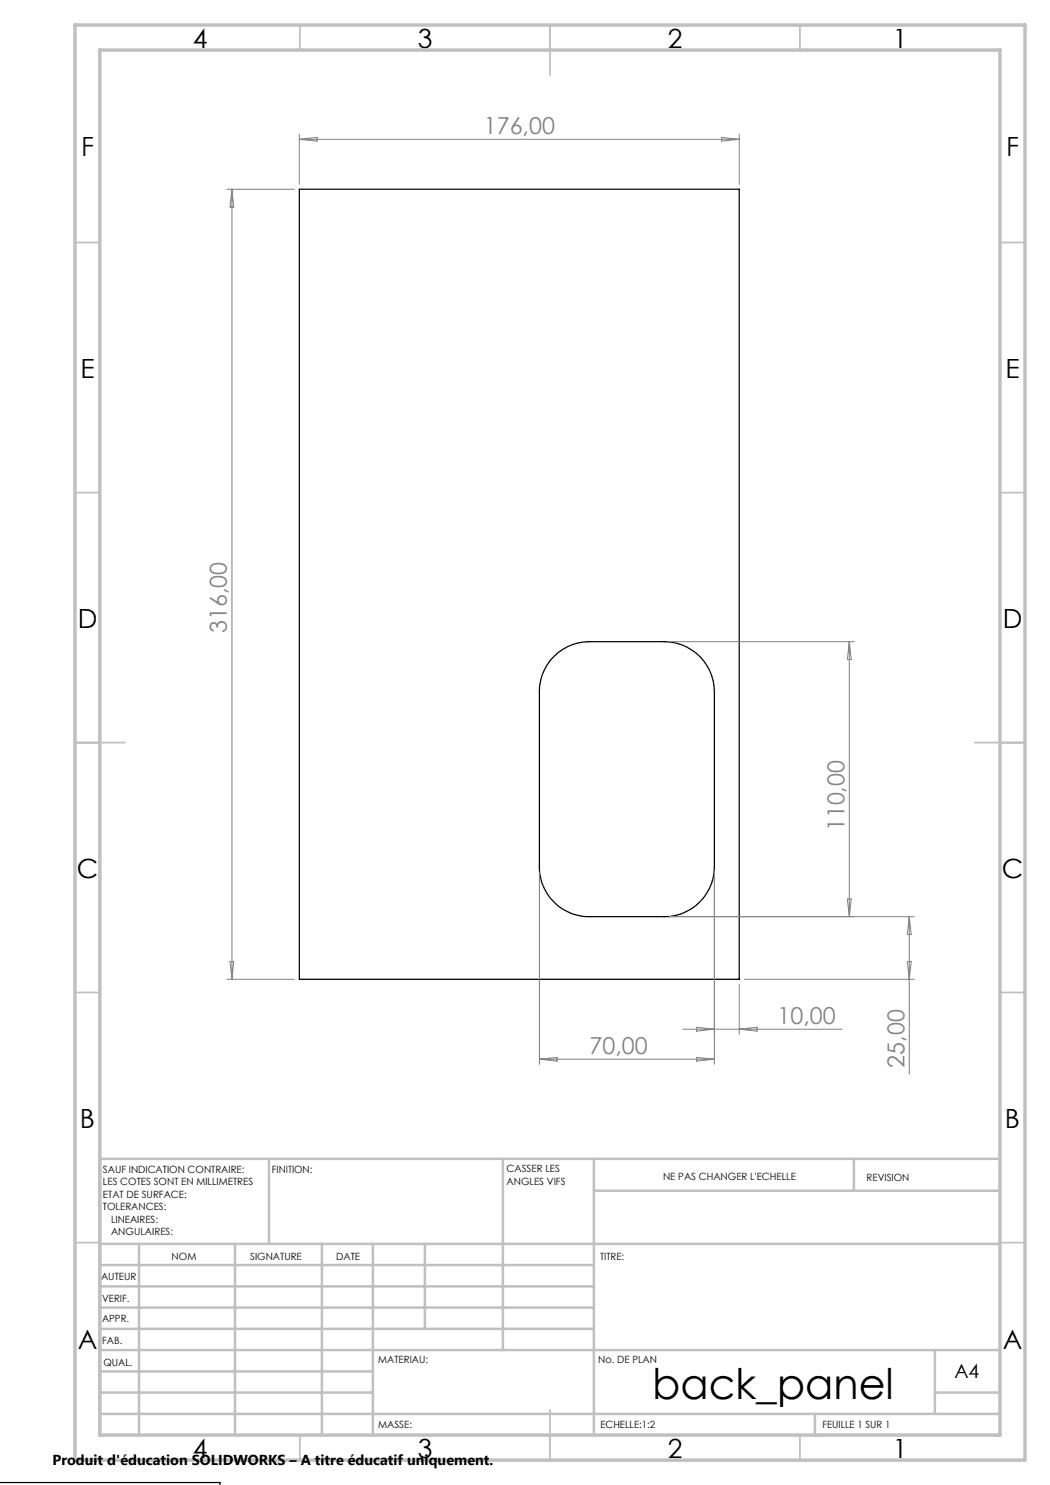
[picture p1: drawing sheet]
<svg xmlns="http://www.w3.org/2000/svg" width="210mm" height="297mm" viewBox="0 0 210 297" stroke-linecap="round" stroke-linejoin="round" font-family="sans-serif">
<path d="M59.9 37.8h87.9v158.1h-87.9zM110.8 131.3a9.9 9.9 0 0 1 7.1-3h15a10 10 0 0 1 10 10.1v35a10 10 0 0 1-10 9.9h-15a10 10 0 0 1-10-9.9v-35a9.7 9.7 0 0 1 2.9-7.1zM0 296.5h44v.6" fill="none" stroke="#000" stroke-width=".25"/>
<g fill="none" stroke="#808080" stroke-width=".2">
<path d="M45.4 37.8h13.5M46.4 37.8v158.1M46.4 37.8l.3 3.6h-.7zM59.9 26.8v10.1M59.9 27.9h87.9M59.9 27.9l3.5-.4v.7zM144.3 27.5l3.5 .4-3.5 .3zM147.8 26.8v10.1M133.9 128.3h37M169.9 128.3v55M169.9 128.3l.4 3.6h-.8zM107.9 174.3v38.6"/>
<path d="M142.9 174.3v38.6M169.5 179.8h.8l-.4 3.5zM45.4 195.9h13.5M46 192.3h.7l-.3 3.6zM133.9 183.3h49M147.8 196.8v10.1M148.9 195.9h34M181.5 192.3h.7l-.3 3.6zM181.9 183.3v31.5M181.9 183.3l.3 3.6h-.7zM107.9 211.8h35M107.9 211.8l3.5-.3v.7z"/>
<path d="M136.5 205.8h32M139.3 211.5l3.6 .3-3.6 .4zM139.3 205.5l3.6 .3-3.6 .4zM147.8 205.8l3.6-.3v.7z"/>
</g>
<g fill="none" stroke="#c0c0c0" stroke-width=".35">
<path d="M60 5v5M110 5v10M160 5v5M15 48.5h5M200 48.5h5M15 98.5h5M200 98.5h5M15 148.5h10M195 148.5h10M15 198.5h5M200 198.5h5M15 248.5h5"/>
<path d="M200 248.5h5M60 287v5M110 282v10M160 287v5"/>
</g>
<g fill="none" stroke="#c0c0c0" stroke-width=".5">
<path d="M53.8 231.8v17M100.6 231.8v38.2M118.8 231.8v55.2M118.8 238.2h81.2M170.8 231.8v6.4M200 231.8h-180v55.2M20 248.8h180M20 257.3h98.8M20 253h98.8M27.8 248.8v38.2M47 248.8v38.2M64.4 248.8v38.2"/>
<path d="M74.6 248.8v38.2M85 248.8v17M20 265.8h98.8M20 261.5h98.8M20 278.5h54.6M20 274.3h54.6M20 270h180M187 278.5h13M187 270v12.8M20 282.8h180M163 282.8v4.2"/>
</g>
<path d="M15 5h190v287h-190zM20 10h180v277h-180z" fill="none" stroke="#c0c0c0" stroke-width=".7"/>
<text font-size="8.5" x="130.5" y="279.7">back_panel</text>
<g font-size="5.3">
<text x="38.5" y="9.5">4</text>
<text x="83.5" y="9.5">3</text>
<text x="133.6" y="9.5">2</text>
<text x="178.6" y="9.5">1</text>
<text x="16.2" y="31.2">F</text>
<text x="201.2" y="31.2">F</text>
<text x="16.1" y="75.5">E</text>
<text x="201.1" y="75.5">E</text>
<text x="15.5" y="125.5">D</text>
<text x="200.5" y="125.5">D</text>
<text x="15.4" y="175.5">C</text>
<text x="200.4" y="175.5">C</text>
<text x="16" y="225.5">B</text>
<text x="201" y="225.5">B</text>
<text x="15.5" y="269.7">A</text>
<text x="200.5" y="269.7">A</text>
<text x="38.5" y="291.5">4</text>
<text x="83.5" y="291.5">3</text>
<text x="133.6" y="291.5">2</text>
<text x="178.6" y="291.5">1</text>
</g>
<g font-size="4.7" fill="#808080">
<text x="96.8" y="26.8">176,00</text>
<text x="45.4" y="126.6" transform="rotate(-90 45.4 126.6)">316,00</text>
<text x="168.9" y="166.3" transform="rotate(-90 168.9 166.3)">110,00</text>
<text x="155.5" y="204.8">10,00</text>
<text x="117.9" y="210.8">70,00</text>
<text x="180.9" y="213.5" transform="rotate(-90 180.9 213.5)">25,00</text>
</g>
<text font-size="3.9" x="190.9" y="275.5">A4</text>
<text font-size="2.9" x="10.5" y="292.9">Produit d'éducation SOLIDWORKS – A titre éducatif uniquement.</text>
<g font-size="2">
<text x="20.6" y="234.6">SAUF INDICATION CONTRAIRE:</text>
<text x="20.6" y="237.1">LES COTES SONT EN MILLIMETRES</text>
<text x="20.6" y="239.6">ETAT DE SURFACE:</text>
<text x="54.4" y="234.6">FINITION:</text>
<text x="101.3" y="234.5">CASSER LES</text>
<text x="101.3" y="237">ANGLES VIFS</text>
<text x="132.6" y="236">NE PAS CHANGER L'ECHELLE</text>
<text x="173.3" y="236.2">REVISION</text>
<text x="20.6" y="242.1">TOLERANCES:</text>
<text x="22.2" y="244.6">LINEAIRES:</text>
<text x="22.2" y="247.1">ANGULAIRES:</text>
<text x="34.3" y="252">NOM</text>
<text x="50" y="251.9">SIGNATURE</text>
<text x="67.2" y="251.9">DATE</text>
<text x="120" y="251.9">TITRE:</text>
<text x="20.2" y="256.1">AUTEUR</text>
<text x="20.4" y="260.3">VERIF.</text>
<text x="20.4" y="264.4">APPR.</text>
<text x="20.5" y="268.8">FAB.</text>
<text x="20.7" y="273.1">QUAL.</text>
<text x="75.7" y="272.5">MATERIAU:</text>
<text x="119.6" y="272.5">No. DE PLAN</text>
<text x="75.6" y="285.5">MASSE:</text>
<text x="120.1" y="285.6">ECHELLE:1:2</text>
<text x="164.5" y="285.6">FEUILLE 1 SUR 1</text>
</g>
</svg>
